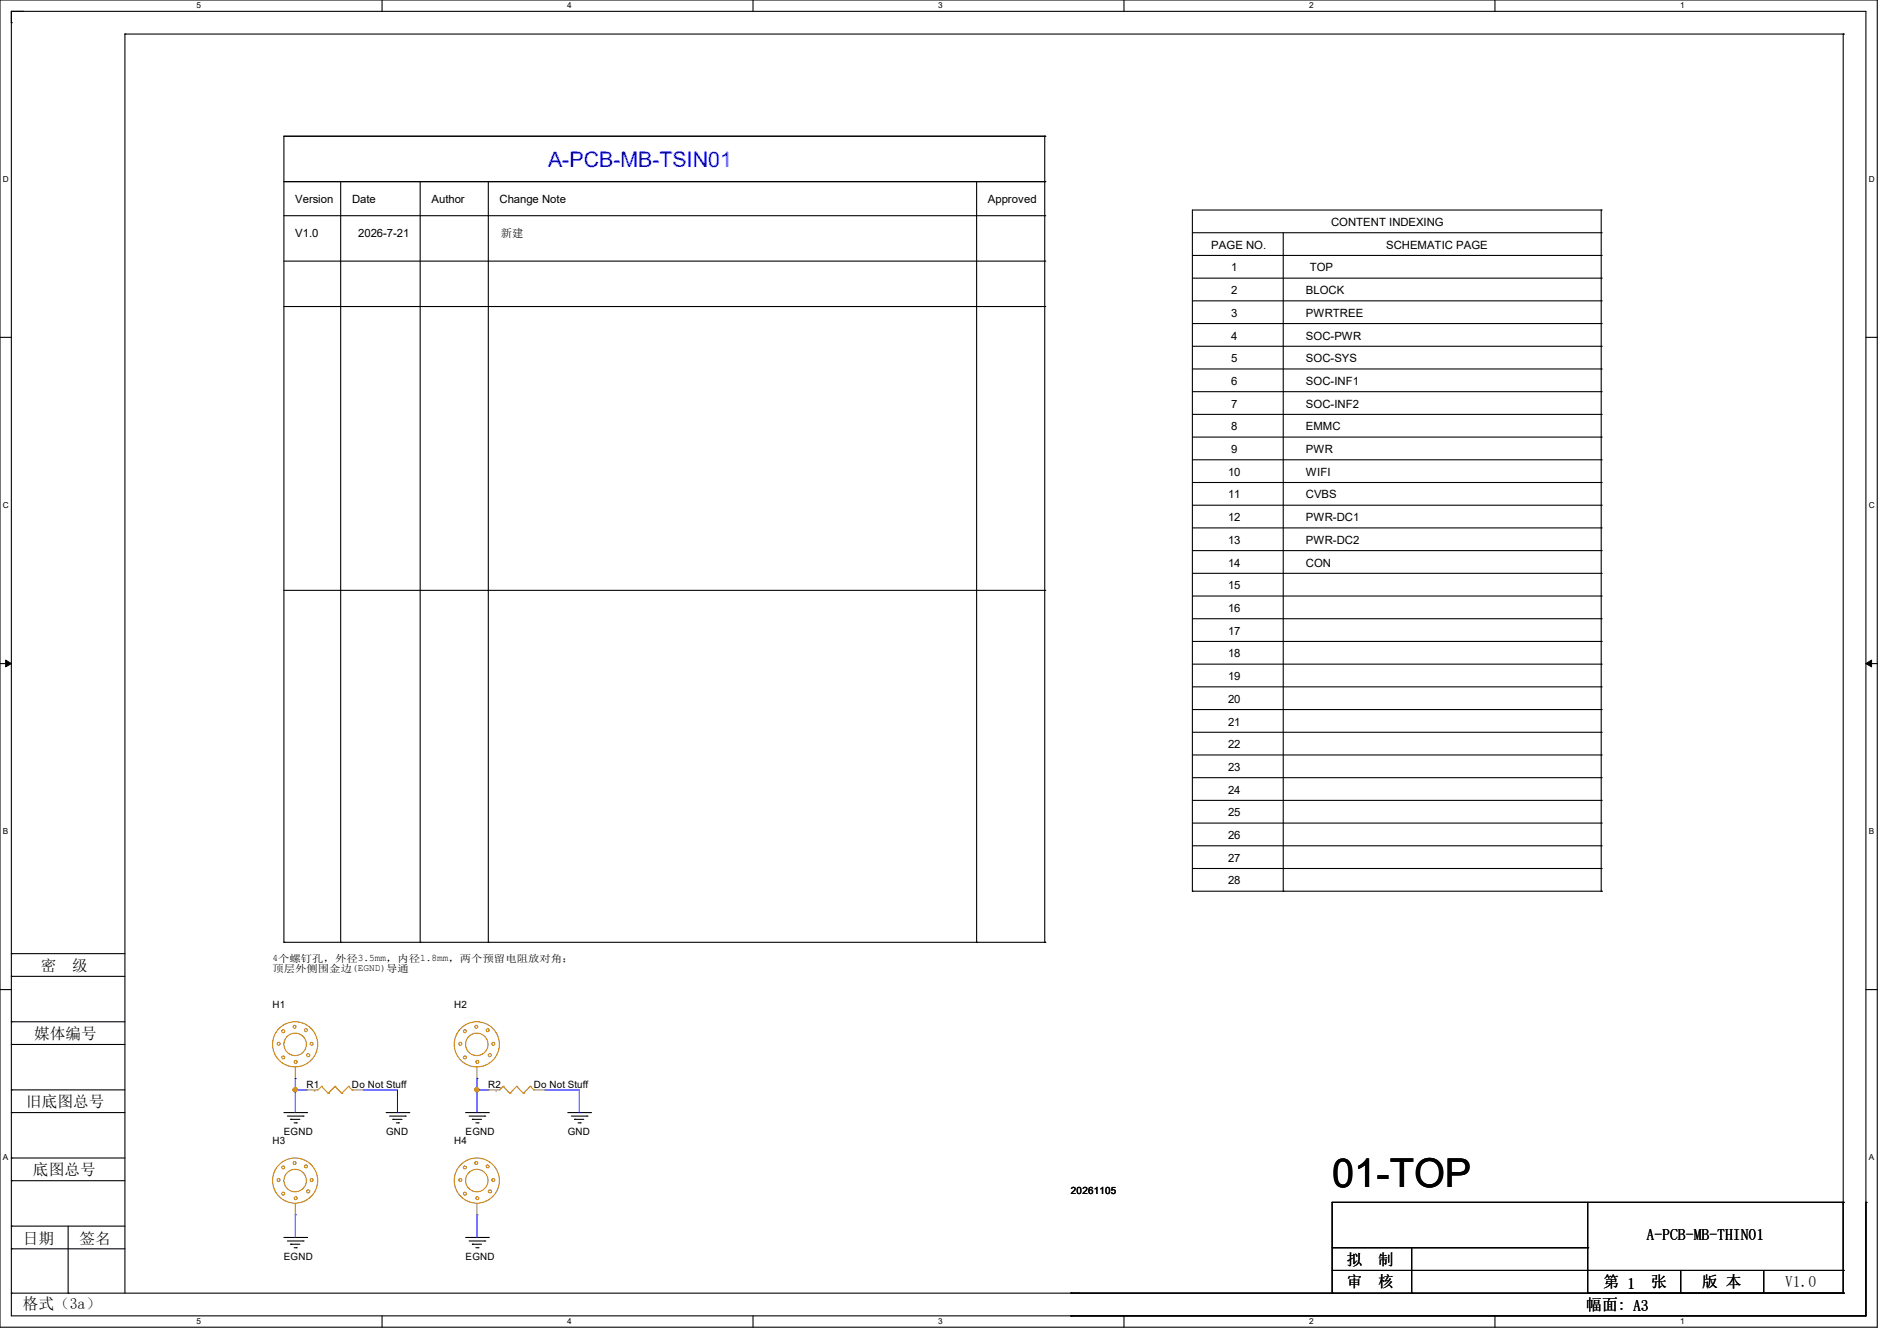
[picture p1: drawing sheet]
<svg xmlns="http://www.w3.org/2000/svg" width="297mm" height="210mm" viewBox="0 0 297 210" stroke-linecap="round" stroke-linejoin="round" font-family="sans-serif">
<path d="M0 0h293.9v207.9h-293.9zM1.8 1.8h290.3v204.3h-290.3z" fill="none" stroke="#000" stroke-width=".17"/>
<g fill="#fff">
<path d="M30.8 .2h.7v1.4h-.7z"/>
<path d="M30.8 206.2h.7v1.4h-.7z"/>
</g>
<path d="M59.8 0v1.8M59.8 206.1v1.8" fill="none" stroke="#000" stroke-width=".17"/>
<g fill="#fff">
<path d="M88.8 .2h.7v1.4h-.7z"/>
<path d="M88.8 206.2h.7v1.4h-.7z"/>
</g>
<path d="M117.9 0v1.8M117.9 206.1v1.8" fill="none" stroke="#000" stroke-width=".17"/>
<g fill="#fff">
<path d="M146.9 .2h.7v1.4h-.7z"/>
<path d="M146.9 206.2h.7v1.4h-.7z"/>
</g>
<path d="M176 0v1.8M176 206.1v1.8" fill="none" stroke="#000" stroke-width=".17"/>
<g fill="#fff">
<path d="M205 .2h.7v1.4h-.7z"/>
<path d="M205 206.2h.7v1.4h-.7z"/>
</g>
<path d="M234.1 0v1.8M234.1 206.1v1.8" fill="none" stroke="#000" stroke-width=".17"/>
<g fill="#fff">
<path d="M263.1 .2h.6v1.4h-.6z"/>
<path d="M263.1 206.2h.6v1.4h-.6z"/>
<path d="M.5 27.3h.9v1.4h-.9z"/>
<path d="M292.6 27.3h.9v1.4h-.9z"/>
<path d="M.5 78.4h.9v1.4h-.9z"/>
<path d="M292.6 78.4h.9v1.4h-.9z"/>
</g>
<path d="M0 52.8h1.8M292.1 52.8h1.8" fill="none" stroke="#000" stroke-width=".17"/>
<g fill="#fff">
<path d="M.5 129.5h.8v1.4h-.8z"/>
<path d="M292.6 129.5h.8v1.4h-.8z"/>
</g>
<path d="M0 103.9h1.8M292.1 103.9h1.8" fill="none" stroke="#000" stroke-width=".17"/>
<path d="M.9 103.4l.9 .5-.9 .5zM292.1 103.9l.9-.5v1z" fill="#000" stroke="#000" stroke-width=".16"/>
<g fill="#fff">
<path d="M.5 180.5h.8v1.4h-.8z"/>
<path d="M292.6 180.5h.8v1.4h-.8z"/>
</g>
<g fill="none" stroke="#000" stroke-width=".17">
<path d="M1.8 3.6h.1M3.6 1.8h.1M3.6 1.8h-1.8v1.8M19.6 5.3h.1M19.6 5.3h269M19.6 5.3v197.2M288.6 5.3h.1M288.6 5.3v197.2M44.4 28.4h119.2M44.4 33.8h119.2M53.3 28.4v119.2M65.8 28.4v119.2"/>
<path d="M76.5 28.4v119.2M152.9 28.4v119.2M163.6 21.3h.1M163.6 28.4h.1M163.6 33.8h.1M163.6 21.3h-119.2v126.3M163.6 21.3v126.3M186.7 36.4h64M200.9 36.4v103.2M250.7 32.9h.1M250.7 36.4h.1M250.7 32.9h-64v106.7"/>
<path d="M250.7 32.9v106.7M44.4 40.9h119.2M44.4 48h119.2M163.6 40.9h.1M163.6 48h.1M186.7 40h64M186.7 43.6h64M186.7 47.1h64M186.7 50.7h64M186.7 54.2h64M186.7 57.8h64M250.7 40h.1"/>
<path d="M250.7 43.6h.1M250.7 47.1h.1M250.7 50.7h.1M250.7 54.2h.1M250.7 57.8h.1M186.7 61.3h64M186.7 64.9h64M186.7 68.5h64M186.7 72h64M186.7 75.6h64M186.7 79.1h64M250.7 61.3h.1"/>
<path d="M250.7 64.9h.1M250.7 68.5h.1M250.7 72h.1M250.7 75.6h.1M250.7 79.1h.1M44.4 92.5h119.2M163.6 92.5h.1M186.7 82.7h64M186.7 86.2h64M186.7 89.8h64M186.7 93.3h64M186.7 96.9h64"/>
<path d="M250.7 82.7h.1M250.7 86.2h.1M250.7 89.8h.1M250.7 93.3h.1M250.7 96.9h.1M186.7 100.5h64M186.7 104h64M186.7 107.6h64M186.7 111.1h64M186.7 114.7h64M186.7 118.2h64M250.7 100.5h.1"/>
<path d="M250.7 104h.1M250.7 107.6h.1M250.7 111.1h.1M250.7 114.7h.1M250.7 118.2h.1M186.7 139.6h.1M186.7 121.8h64M186.7 125.3h64M186.7 128.9h64M186.7 132.5h64M186.7 136h64M186.7 139.6h64"/>
<path d="M200.9 139.6h.1M250.7 139.6h.1M250.7 121.8h.1M250.7 125.3h.1M250.7 128.9h.1M250.7 132.5h.1M250.7 136h.1M0 155h1.8M1.8 152.9h.1M1.8 149.4h.1M1.8 152.9h17.8M1.8 149.4h17.8"/>
<path d="M44.4 147.6h.1M44.4 147.6h119.2M53.3 147.6h.1M65.8 147.6h.1M76.5 147.6h.1M152.9 147.6h.1M163.6 147.6h.1M292.1 155h1.8M1.8 174.2h.1M1.8 170.7h.1M1.8 163.6h.1M1.8 160h.1"/>
<path d="M1.8 174.2h17.8M1.8 170.7h17.8M1.8 163.6h17.8M1.8 160h17.8M44.4 174.2h3.6M45 174.8h2.5M45.5 175.3h.1M45.5 175.3h1.4M46.1 175.9h.3M46.4 175.9h.1M47.5 174.8h.1M48 174.2h.1"/>
<path d="M60.5 174.2h3.5M61 174.8h2.5M61.5 175.3h.1M61.5 175.3h1.4M62.1 175.9h.3M62.4 175.9h.1M63.5 174.8h.1M64 174.2h.1M72.9 174.2h3.6M73.4 174.8h2.5M74 175.3h.1M74 175.3h1.4"/>
<path d="M74.5 175.9h.3M74.8 175.9h.1M75.9 174.8h.1M76.5 174.2h.1M88.9 174.2h3.6M89.5 174.8h2.4M90 175.3h.1M90 175.3h1.4M90.5 175.9h.3M90.8 175.9h.1M91.9 174.8h.1M92.5 174.2h.1"/>
<path d="M1.8 195.6h.1M1.8 192h.1M1.8 184.9h.1M1.8 181.4h.1M1.8 195.6h17.8M1.8 192h17.8M1.8 184.9h17.8M1.8 181.4h17.8M10.7 192v10.5M44.4 193.8h3.6M45 194.4h2.5M45.5 194.9h.1"/>
<path d="M45.5 194.9h1.4M46.1 195.4h.3M46.4 195.4h.1M47.5 194.4h.1M48 193.8h.1M72.9 193.8h3.6M73.4 194.4h2.5M74 194.9h.1M74 194.9h1.4M74.5 195.4h.3M74.8 195.4h.1M75.9 194.4h.1"/>
<path d="M76.5 193.8h.1M208.6 195.4h40M208.6 199h80M221 195.4v7.1M248.6 199h.1M248.6 195.4h.1M248.6 188.3v14.2M263.1 199v3.5M276.1 199v3.5M288.6 188.3h.1M288.6 199h.1M288.6 188.3h-80v14.2"/>
<path d="M292.1 188.3h.1M292.1 188.3v17.8h-124.4M1.8 202.5h.1M1.8 202.5h286.8M10.7 202.5h.1M167.7 206.1h.1M167.7 202.5h.1M208.6 202.5h.1M221 202.5h.1M248.6 202.5h.1M263.1 202.5h.1M276.1 202.5h.1"/>
<path d="M288.6 202.5h.1"/>
</g>
<g fill="none" stroke="#cc8006" stroke-width=".17">
<path d="M50.3 170.1h.1M50.3 170.1l-.5 .6M50.3 170.1l1.1 1.1M51.4 171.2h.1M52.5 170.1h.1M52.5 170.1l-1.1 1.1M52.5 170.1l1 1.1M53.5 171.2h.1M54.6 170.1h.1M54.6 170.1l-1.1 1.1M54.6 170.1l.5 .6M55.1 170.7h.1"/>
<path d="M78.8 170.1h.1M78.8 170.1l-.6 .6M78.8 170.1l1 1.1M79.8 171.2h.1M80.9 170.1h.1M80.9 170.1l-1.1 1.1M80.9 170.1l1.1 1.1M82 171.2h.1M83 170.1h.1M83 170.1l-1 1.1M83 170.1l.6 .6M83.6 170.7h.1"/>
<circle cx="43.6" cy="163.5" r=".23"/>
<circle cx="44.3" cy="165.6" r=".23"/>
<circle cx="44.3" cy="161.5" r=".23"/>
<circle cx="46.1" cy="160.8" r=".23"/>
<circle cx="46.2" cy="163.6" r="3.5"/>
<circle cx="46.2" cy="163.6" r="1.76"/>
<circle cx="46.3" cy="166.3" r=".23"/>
<circle cx="47.9" cy="161.3" r=".23"/>
<circle cx="48.3" cy="165.3" r=".24"/>
<circle cx="48.8" cy="163.5" r=".23"/>
<circle cx="72.1" cy="163.5" r=".23"/>
<circle cx="72.8" cy="161.5" r=".23"/>
<circle cx="72.8" cy="165.6" r=".23"/>
<circle cx="74.6" cy="160.8" r=".23"/>
<circle cx="74.7" cy="163.6" r="3.5"/>
<circle cx="74.7" cy="163.6" r="1.76"/>
<circle cx="74.7" cy="166.3" r=".23"/>
<circle cx="76.3" cy="161.3" r=".23"/>
<circle cx="76.7" cy="165.3" r=".24"/>
<circle cx="77.2" cy="163.5" r=".23"/>
<circle cx="43.6" cy="184.8" r=".23"/>
<circle cx="44.3" cy="182.8" r=".23"/>
<circle cx="44.3" cy="186.9" r=".23"/>
<circle cx="46.1" cy="182.1" r=".23"/>
<circle cx="46.2" cy="184.9" r="3.5"/>
<circle cx="46.2" cy="184.9" r="1.76"/>
<circle cx="46.3" cy="187.6" r=".23"/>
<circle cx="47.9" cy="182.7" r=".23"/>
<circle cx="48.3" cy="186.6" r=".24"/>
<circle cx="48.8" cy="184.8" r=".23"/>
<circle cx="72.1" cy="184.8" r=".23"/>
<circle cx="72.8" cy="182.8" r=".23"/>
<circle cx="72.8" cy="186.9" r=".23"/>
<circle cx="74.6" cy="182.1" r=".23"/>
<circle cx="74.7" cy="184.9" r="3.5"/>
<circle cx="74.7" cy="184.9" r="1.76"/>
<circle cx="74.7" cy="187.6" r=".23"/>
<circle cx="76.3" cy="182.7" r=".23"/>
<circle cx="76.7" cy="186.6" r=".24"/>
<circle cx="77.2" cy="184.8" r=".23"/>
</g>
<g fill="none" stroke="#a84" stroke-width=".17">
<path d="M46.2 168.9h.1M46.2 167.1v1.8M48 170.7h.1M48 170.7h1.8M55.1 170.7h1.8M56.9 170.7h.1M74.7 168.9h.1M74.7 167.1v1.8M76.5 170.7h.1M76.5 170.7h1.7M83.6 170.7h1.7M85.3 170.7h.1"/>
<path d="M46.2 190.2h.1M46.2 188.5v1.7M74.7 190.2h.1M74.7 188.5v1.7"/>
</g>
<g fill="none" stroke="#4200ff" stroke-width=".17">
<path d="M46.2 168.9h.1M46.2 170.7h.1M46.2 168.9v5.3M46.2 170.7h1.8M56.9 170.7h.1M56.9 170.7h5.3v3.5M62.2 174.2h.1M74.7 168.9h.1M74.7 170.7h.1M74.7 168.9v5.3M74.7 170.7h1.8M85.3 170.7h.1"/>
<path d="M85.3 170.7h5.4v3.5M90.7 174.2h.1M46.2 190.2h.1M46.2 190.2v3.6M74.7 190.2h.1M74.7 190.2v3.6"/>
</g>
<g fill="#f00" stroke="#f00" stroke-width=".17">
<circle cx="46.2" cy="170.7" r=".32"/>
<circle cx="74.7" cy="170.7" r=".32"/>
</g>
<text font-size="6.2" x="208.6" y="185.9">01-TOP</text>
<text font-size="3.3" fill="#00f" x="85.8" y="26.1">A-PCB-MB-TSIN01</text>
<g font-size="2.5">
<text x="6.4" y="152">密</text>
<text x="11.3" y="152">级</text>
<text x="5.3" y="162.7">媒体编号</text>
<text x="4.1" y="173.4">旧底图总号</text>
<text x="5.2" y="184">底图总号</text>
<text x="3.6" y="194.9">日期</text>
<text x="12.4" y="194.9">签名</text>
<text x="257.8" y="194.1">A-PCB-MB-THIN01</text>
<text x="210.9" y="198">拟</text>
<text x="210.9" y="201.6">审</text>
<text x="215.8" y="198">制</text>
<text x="215.8" y="201.6">核</text>
<text x="251" y="201.6">第 1</text>
<text x="258.5" y="201.6">张</text>
<text x="266.5" y="201.6">版 本</text>
<text x="279.5" y="201.6">V1.0</text>
<text x="3.6" y="205">格式（3a）</text>
<text x="248.4" y="205.1">幅面: A3</text>
</g>
<g font-size="1.8">
<text x="46.2" y="31.8">Version</text>
<text x="55.1" y="31.8">Date</text>
<text x="67.6" y="31.8">Author</text>
<text x="78.2" y="31.8">Change Note</text>
<text x="154.7" y="31.8">Approved</text>
<text x="208.4" y="35.4">CONTENT INDEXING</text>
<text x="46.2" y="37.2">V1.0</text>
<text x="56.1" y="37.2">2026-7-21</text>
<text x="78.4" y="37.2">新建</text>
<text x="189.7" y="38.9">PAGE NO.</text>
<text x="217.1" y="38.9">SCHEMATIC PAGE</text>
<text x="192.7" y="46.1">2</text>
<text x="192.7" y="42.5">1</text>
<text x="204.5" y="46.1">BLOCK</text>
<text x="205.1" y="42.5">TOP</text>
<text x="192.7" y="53.2">4</text>
<text x="192.7" y="49.6">3</text>
<text x="204.5" y="49.6">PWRTREE</text>
<text x="204.5" y="53.2">SOC-PWR</text>
<text x="192.7" y="56.7">5</text>
<text x="204.5" y="56.7">SOC-SYS</text>
<text x="192.7" y="63.8">7</text>
<text x="192.7" y="60.3">6</text>
<text x="204.5" y="60.3">SOC-INF1</text>
<text x="204.5" y="63.8">SOC-INF2</text>
<text x="192.7" y="67.4">8</text>
<text x="192.7" y="71">9</text>
<text x="204.5" y="67.4">EMMC</text>
<text x="204.5" y="71">PWR</text>
<text x="192.3" y="74.5">10</text>
<text x="204.5" y="74.5">WIFI</text>
<text x="192.3" y="78.1">11</text>
<text x="192.3" y="81.6">12</text>
<text x="204.5" y="78.1">CVBS</text>
<text x="204.5" y="81.6">PWR-DC1</text>
<text x="192.3" y="85.2">13</text>
<text x="192.3" y="88.7">14</text>
<text x="204.5" y="85.2">PWR-DC2</text>
<text x="204.5" y="88.7">CON</text>
<text x="192.3" y="92.3">15</text>
<text x="192.3" y="95.8">16</text>
<text x="192.3" y="99.4">17</text>
<text x="192.3" y="106.5">19</text>
<text x="192.3" y="103">18</text>
<text x="192.3" y="110.1">20</text>
<text x="192.3" y="113.6">21</text>
<text x="192.3" y="117.2">22</text>
<text x="192.3" y="120.7">23</text>
<text x="192.3" y="124.3">24</text>
<text x="192.3" y="131.4">26</text>
<text x="192.3" y="127.8">25</text>
<text x="192.3" y="135">27</text>
<text x="192.3" y="138.5">28</text>
</g>
<g font-size="1.6">
<text x="42.7" y="150.6">4个螺钉孔，外径3.5mm，内径1.8mm，两个预留电阻放对角；</text>
<text x="42.7" y="152.1">顶层外侧围金边(EGND)导通</text>
<text x="42.7" y="157.9">H1</text>
<text x="71.1" y="157.9">H2</text>
<text x="48" y="170.3">R1</text>
<text x="55.1" y="170.3">Do Not Stuff</text>
<text x="76.5" y="170.3">R2</text>
<text x="83.6" y="170.3">Do Not Stuff</text>
<text x="42.7" y="179.2">H3</text>
<text x="44.4" y="177.8">EGND</text>
<text x="60.5" y="177.8">GND</text>
<text x="71.1" y="179.2">H4</text>
<text x="72.9" y="177.8">EGND</text>
<text x="88.9" y="177.8">GND</text>
<text x="167.7" y="187.1">20261105</text>
<text x="44.4" y="197.4">EGND</text>
<text x="72.9" y="197.4">EGND</text>
</g>
<g font-size="1.6" fill="#cc8006">
<text x="49.4" y="171.4" transform="rotate(-90 49.4 171.4)">.</text>
<text x="77.8" y="171.4" transform="rotate(-90 77.8 171.4)">.</text>
</g>
<g font-size="1.3">
<text x="30.8" y="1.3">5</text>
<text x="88.8" y="1.3">4</text>
<text x="146.9" y="1.3">3</text>
<text x="205" y="1.3">2</text>
<text x="263.1" y="1.3">1</text>
<text x=".5" y="28.4">D</text>
<text x="292.6" y="28.4">D</text>
<text x=".5" y="79.5">C</text>
<text x="292.6" y="79.5">C</text>
<text x=".5" y="130.6">B</text>
<text x="292.6" y="130.6">B</text>
<text x=".5" y="181.7">A</text>
<text x="292.6" y="181.7">A</text>
<text x="30.8" y="207.4">5</text>
<text x="88.8" y="207.4">4</text>
<text x="146.9" y="207.4">3</text>
<text x="205" y="207.4">2</text>
<text x="263.1" y="207.4">1</text>
</g>
</svg>
